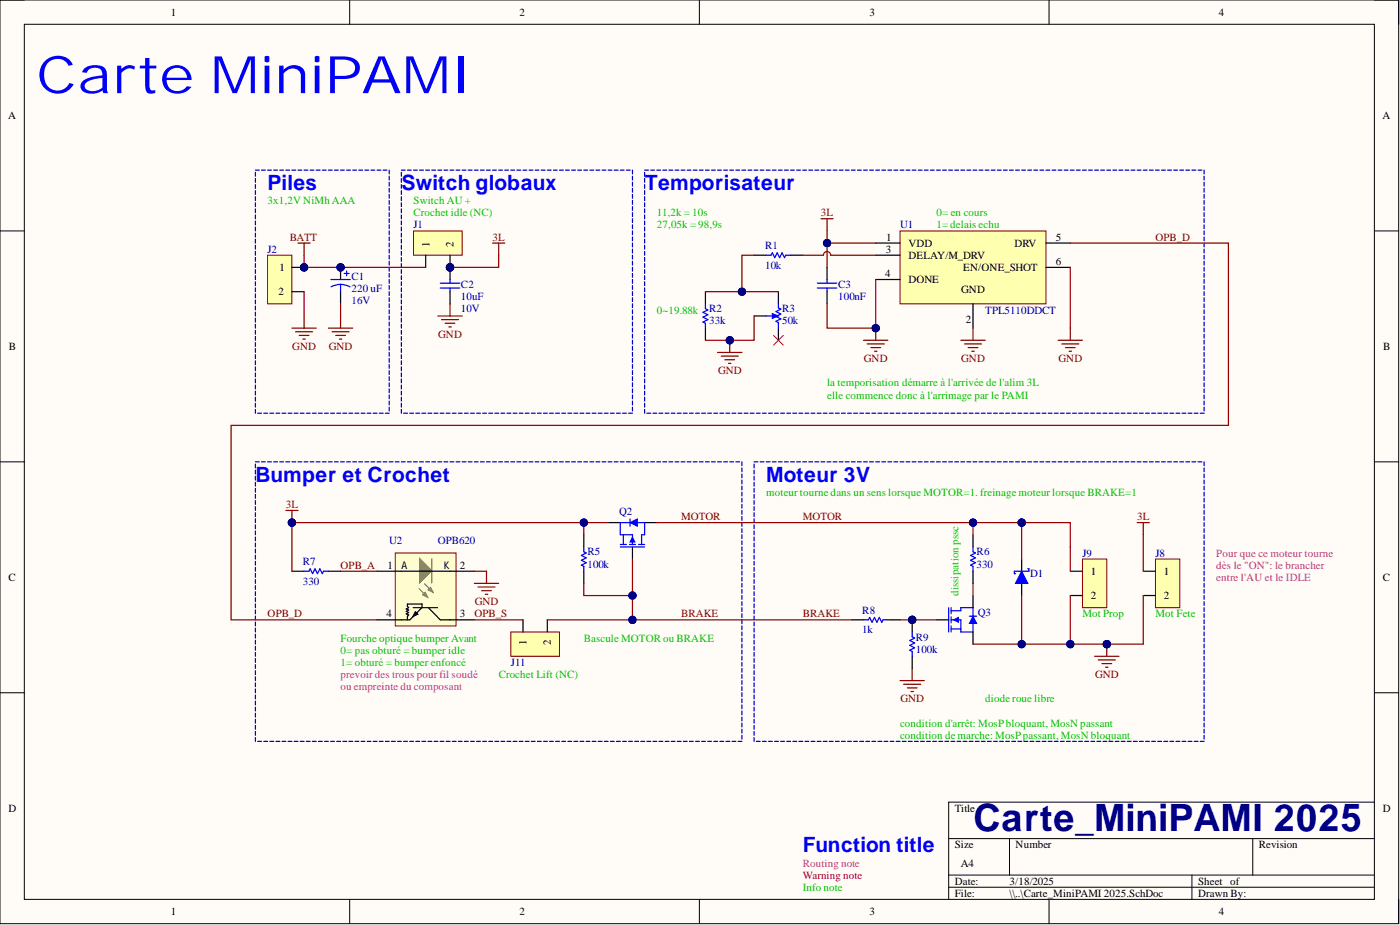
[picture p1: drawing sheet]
# Altium project Carte_MiniPAMI 2025.PrjPcb
1 sheet, 21 parts. Net scope: global (net labels, ports and power ports of the same name join across sheets).
Board file: Carte_MiniPAMI 2025.PcbDoc

## Sheet Carte_MiniPAMI 2025.SchDoc
size A4; Author: Audran; CompanyName: Goldorak; Address1: Electrolab; Address2: 52 rue Paul Lescop; Address3: 92000 Nanterre; DocumentNumber: 1; SheetNumber: 1; SheetTotal: 5

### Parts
C1  220 uF  RatedVoltage: 16V  [WCAP-ATG8_6.3x11x2.5x0.5]
C2  10uF  RatedVoltage: 10V  [WCAP-CSGP_0805, 2x1.25x1.25]
C3  100nF  [WCAP-CSGP_0603, 1.6x0.8x0.8]
D1  RBR3MM40ATFTR  [SOD-123FL]  (value not drawn)
J1  22-03-2021  [Conn_22-03-2021]  (value not drawn)
J2  22-03-2021  [Conn_22-03-2021]  (value not drawn)
J8  22-03-2021  [Conn_22-03-2021]  (value not drawn)
J9  22-03-2021  [Conn_22-03-2021]  (value not drawn)
J11  22-03-2021  [Conn_22-03-2021]  (value not drawn)
Q2  ZXM61P03FTA  [SOT-23]  (value not drawn)
Q3  IRLML0040TRPBF  [SOT-23]  (value not drawn)
R1  value 10k  [RESC1608X06N]  (hidden comment: RC0603FR-0710KL)
R2  value 33k  [RESC1608X06N]
R3  value 50k  [TRIM_PANASONIC_EVM-2W]  (hidden comment: EVM2WSX80B54)
R5  value 100k  [RESC1608X06N]  (hidden comment: RC0603FR-07100KL)
R6  value 330  [RESC1608X06N]  (hidden comment: RC0603FR-07330RL)
R7  value 330  [RESC1608X06N]  (hidden comment: RC0603FR-07330RL)
R8  value 1k  [RESC1608X06N]  (hidden comment: RC0603FR-071KL)
R9  value 100k  [RESC1608X06N]  (hidden comment: RC0603FR-07100KL)
U1  TPL5110DDCT  [SOT23_95P280X145-6N]
U2  OPB620  [OPB620]

### Blocks framed on the sheet
Piles: C1 J2
Switch globaux: C2 J1
Temporisateur: C3 R1-R3 U1
Bumper et Crochet: J11 Q2 R5 R7 U2
Moteur 3V: D1 J8 J9 Q3 R6 R8 R9

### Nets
3L: C2.1 C3.1 J1.2 J8.1 Q2.2(S) R5.2 R7.1 U1.1(VDD)
BATT: C1.1 J1.1 J2.1
GND: C1.2 C2.2 C3.2 D1.1 J2.2 J8.2 J9.2 Q3.2(S) R2.2 R3.2 R9.1 U1.2(GND) U1.4(DONE) U1.6(EN/ONE_SHOT) U2.2(LED_K)
BRAKE: J11.2 Q2.1(G) R5.1 R8.2
MOTOR: D1.2 J9.1 Q2.3(D) R6.2
OPB_A: R7.2 U2.1(LED_A)
OPB_D: U1.5(DRV) U2.4(NPN_E)
OPB_S: J11.1 U2.3(NPN_C)
NetQ3_1: Q3.1(G) R8.1 R9.2
NetQ3_3: Q3.3(D) R6.1
NetR1_1: R1.1 R2.1 R3.1
NetR1_2: R1.2 U1.3(DELAY/M_DRV)

Not connected (* = marked no-connect by the designer): R3 3*

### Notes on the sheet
- Carte MiniPAMI
- 3x1,2V NiMh AAA
- Switch AU +
- (near J1) Crochet idle (NC)
- 11,2k = 10s
- (near U1) 0= en cours
- (near R1) 27,05k = 98,9s
- (near U1) 1= delais echu
- (near R2) 0
  9.88k
- la temporisation démarre à l'arrivée de l'alim 3L
- elle commence donc à l'arrimage par le PAMI
- moteur tourne dans un sens lorsque MOTOR=1. freinage moteur lorsque BRAKE=1
- Pour que ce moteur tourne
- dès le "ON": le brancher
- entre l'AU et le IDLE
- (near U2) Fourche optique bumper Avant
- (near J11) Bascule MOTOR ou BRAKE
- dissipation pssc
- (near J9) Mot Prop
- (near J8) Mot Fete
- prevoir des trous pour fil soudé
- ou empreinte du composant
- 0= pas obturé = bumper idle
- 1= obturé = bumper enfoncé
- (near J11) Crochet Lift (NC)
- diode roue libre
- condition d'arrêt: MosP bloquant, MosN passant
- condition de marche: MosP passant, MosN bloquant
- Routing note
- Warning note
- Function title
- Carte_MiniPAMI 2025
- Info note

## Assembly variants
PROD: not fitted J1 J2 J4 J10 Q1
